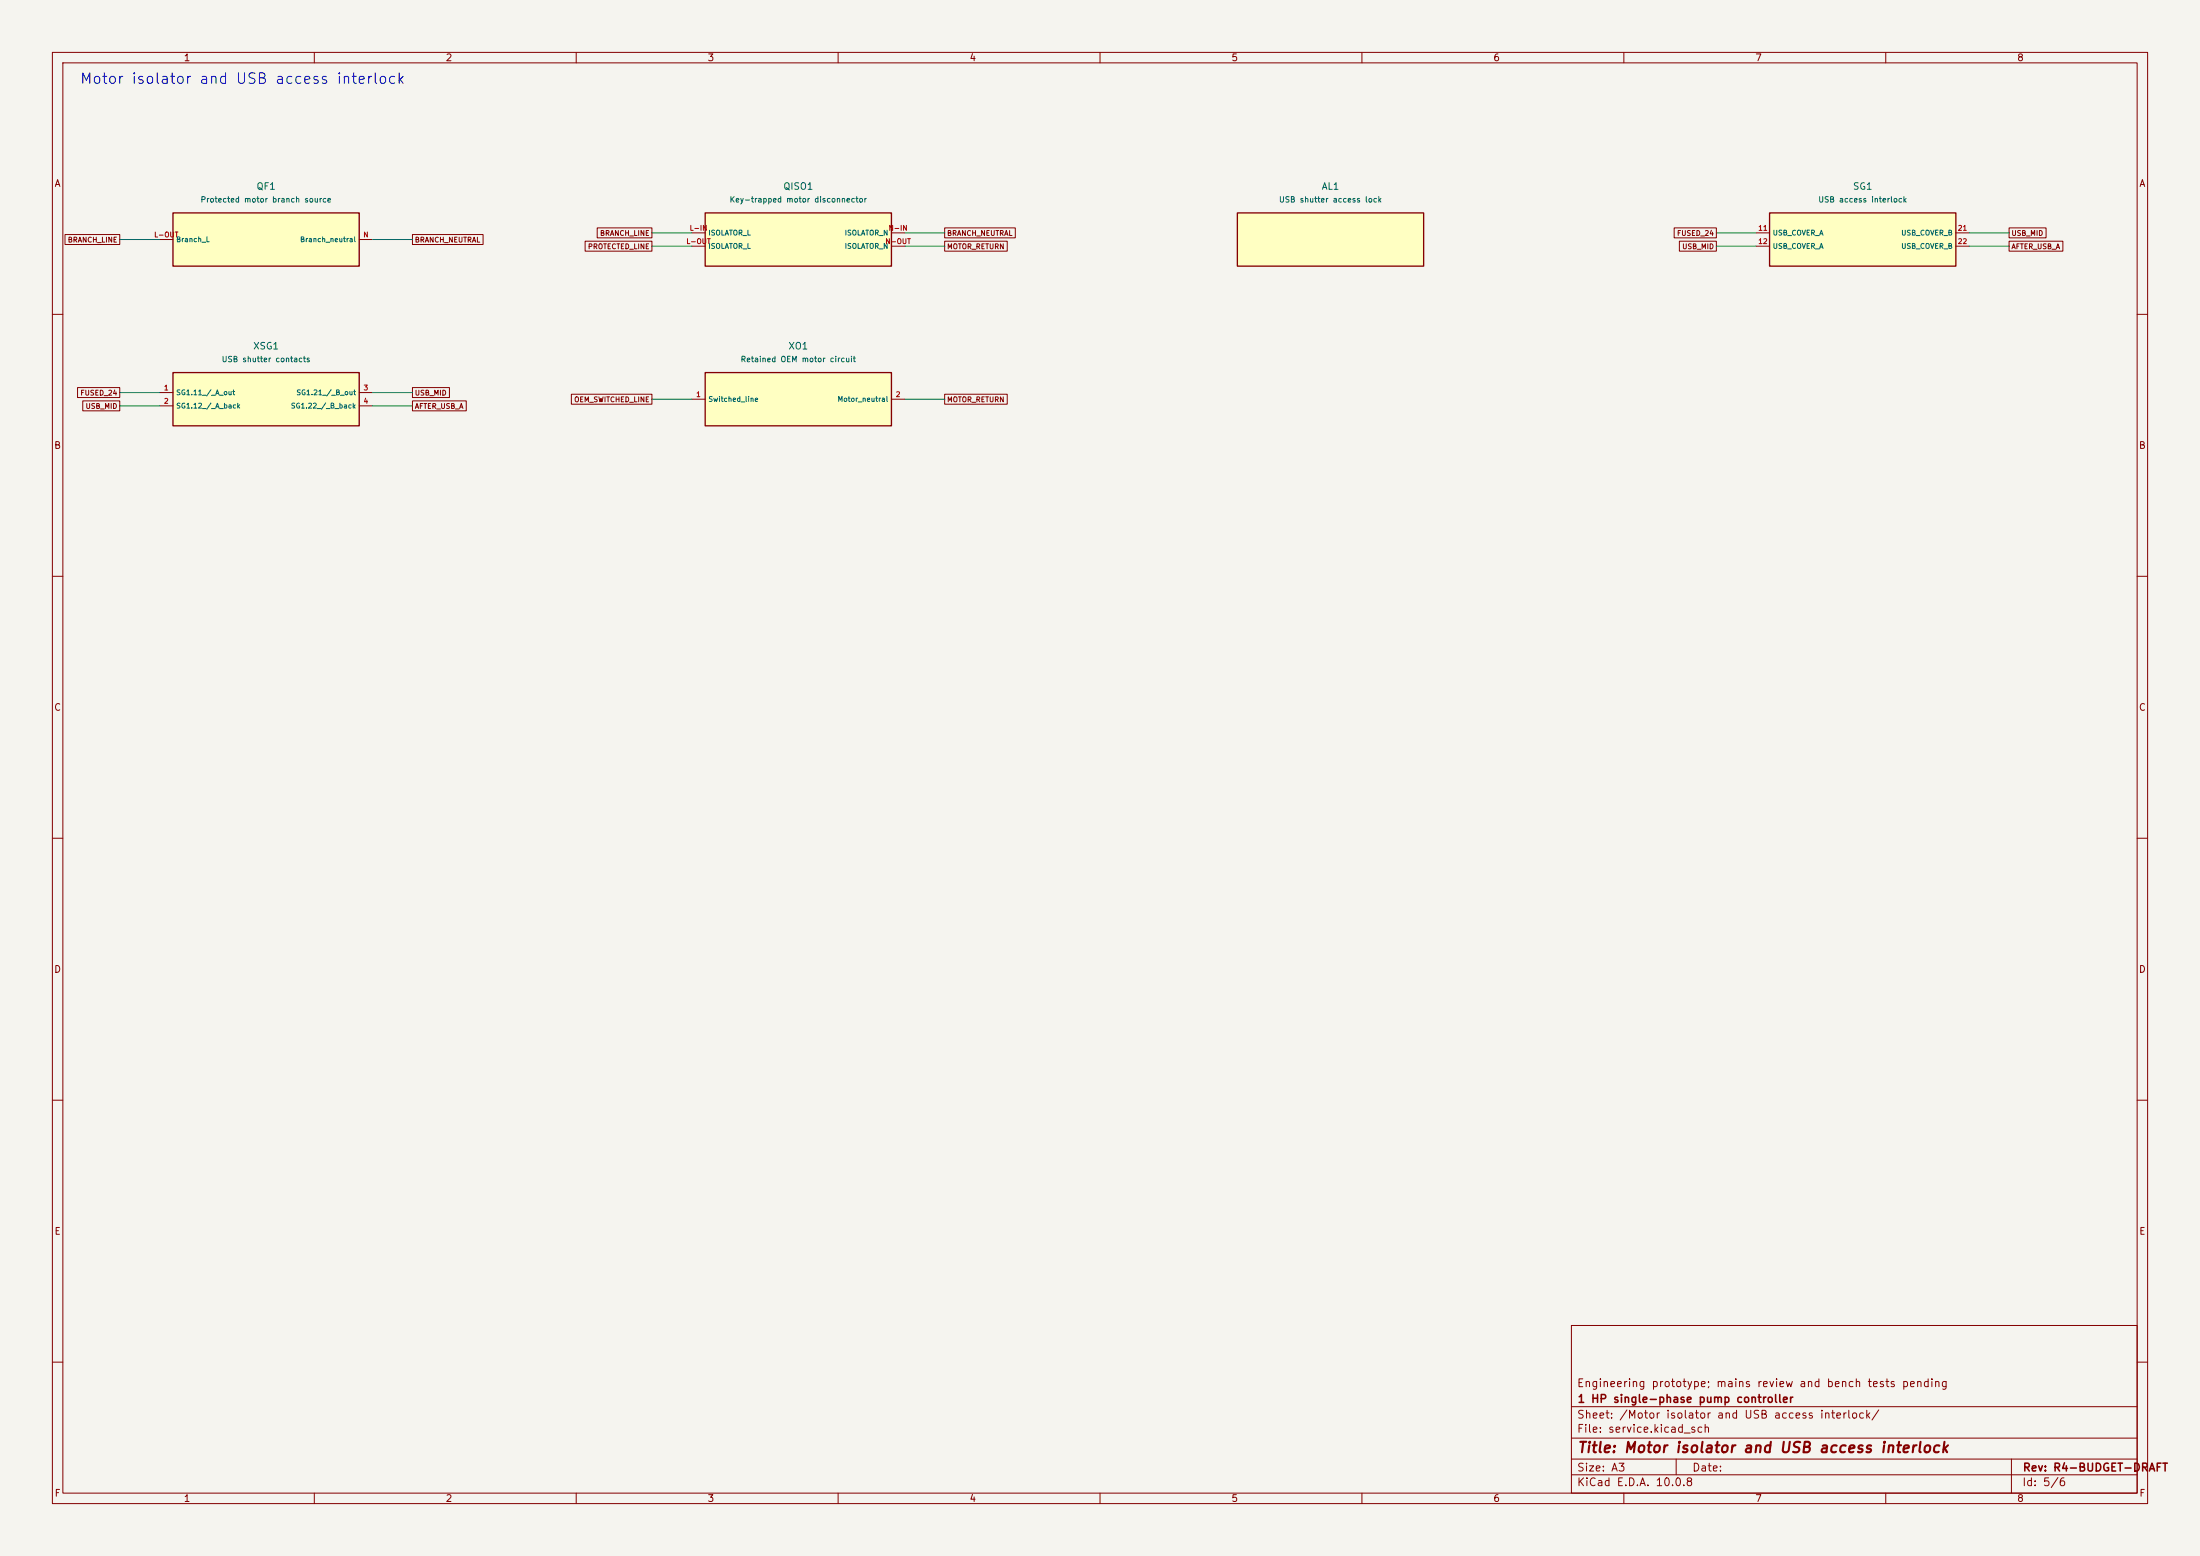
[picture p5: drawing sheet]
(kicad_sch (version 20250114) (generator "eeschema") (generator_version "9.0")
(paper "A3")
(title_block (title "Motor isolator and USB access interlock") (rev "R4-BUDGET-DRAFT") (company "1 HP single-phase pump controller") (comment 1 "Engineering prototype; mains review and bench tests pending"))
(lib_symbols
(symbol "Pump:QF1"
(pin_names (offset 0.508))
(exclude_from_sim no)
(in_bom yes)
(on_board yes)
(property "Reference" "QF1" (at 0 10.16 0) (effects (font (size 1 1))))
(property "Value" "Protected motor branch source" (at 0 7.62 0) (effects (font (size 1 1))))
(property "Footprint" "" (at 0 0 0) (effects (font (size 1 1)) (hide yes)))
(property "Datasheet" "" (at 0 0 0) (effects (font (size 1 1)) (hide yes)))
(property "Description" "Load-side connection schedule only. N is a supply neutral from the same protected branch. Verify protective device and short-circuit coordination on site." (at 0 0 0) (effects (font (size 1 1)) (hide yes)))
(symbol "QF1_0_1" (rectangle (start -17.78 5.08) (end 17.78 -5.08) (stroke (width 0.254) (type default)) (fill (type background))))
(symbol "QF1_1_1" (pin passive line (at -20.32 0 0) (length 2.54) (name "Branch L" (effects (font (size 0.95 0.95)))) (number "L-OUT" (effects (font (size 0.95 0.95))))) (pin passive line (at 20.32 0 180) (length 2.54) (name "Branch neutral" (effects (font (size 0.95 0.95)))) (number "N" (effects (font (size 0.95 0.95)))))))
(symbol "Pump:QISO1"
(pin_names (offset 0.508))
(exclude_from_sim no)
(in_bom yes)
(on_board yes)
(property "Reference" "QISO1" (at 0 10.16 0) (effects (font (size 1 1))))
(property "Value" "Key-trapped motor disconnector" (at 0 7.62 0) (effects (font (size 1 1))))
(property "Footprint" "" (at 0 0 0) (effects (font (size 1 1)) (hide yes)))
(property "Datasheet" "https://fortress-safety.com/wp-content/uploads/2022/03/EN-mGard-Overview-Brochure-October-2021-v1.6-Digital-Version.pdf" (at 0 0 0) (effects (font (size 1 1)) (hide yes)))
(property "Description" "Functional terminal IDs; match the approved disconnector drawing. Key captured ON, releasable only with both poles positively isolated OFF. Upstream of XM1. PE never switched." (at 0 0 0) (effects (font (size 1 1)) (hide yes)))
(symbol "QISO1_0_1" (rectangle (start -17.78 5.08) (end 17.78 -5.08) (stroke (width 0.254) (type default)) (fill (type background))))
(symbol "QISO1_1_1" (pin passive line (at -20.32 1.27 0) (length 2.54) (name "ISOLATOR_L" (effects (font (size 0.95 0.95)))) (number "L-IN" (effects (font (size 0.95 0.95))))) (pin passive line (at -20.32 -1.27 0) (length 2.54) (name "ISOLATOR_L" (effects (font (size 0.95 0.95)))) (number "L-OUT" (effects (font (size 0.95 0.95))))) (pin passive line (at 20.32 1.27 180) (length 2.54) (name "ISOLATOR_N" (effects (font (size 0.95 0.95)))) (number "N-IN" (effects (font (size 0.95 0.95))))) (pin passive line (at 20.32 -1.27 180) (length 2.54) (name "ISOLATOR_N" (effects (font (size 0.95 0.95)))) (number "N-OUT" (effects (font (size 0.95 0.95)))))))
(symbol "Pump:AL1"
(pin_names (offset 0.508))
(exclude_from_sim no)
(in_bom yes)
(on_board yes)
(property "Reference" "AL1" (at 0 10.16 0) (effects (font (size 1 1))))
(property "Value" "USB shutter access lock" (at 0 7.62 0) (effects (font (size 1 1))))
(property "Footprint" "" (at 0 0 0) (effects (font (size 1 1)) (hide yes)))
(property "Datasheet" "https://fortress-safety.com/wp-content/uploads/2022/03/EN-mGard-Overview-Brochure-October-2021-v1.6-Digital-Version.pdf" (at 0 0 0) (effects (font (size 1 1)) (hide yes)))
(property "Description" "Mechanical, no electrical terminals. Same unique key as QISO1. Captures the key until the shutter is closed, bolted and verified to exclude an inserted cable." (at 0 0 0) (effects (font (size 1 1)) (hide yes)))
(symbol "AL1_0_1" (rectangle (start -17.78 5.08) (end 17.78 -5.08) (stroke (width 0.254) (type default)) (fill (type background))))
(symbol "AL1_1_1" ))
(symbol "Pump:SG1"
(pin_names (offset 0.508))
(exclude_from_sim no)
(in_bom yes)
(on_board yes)
(property "Reference" "SG1" (at 0 10.16 0) (effects (font (size 1 1))))
(property "Value" "USB access interlock" (at 0 7.62 0) (effects (font (size 1 1))))
(property "Footprint" "" (at 0 0 0) (effects (font (size 1 1)) (hide yes)))
(property "Datasheet" "https://assets.omron.eu/downloads/latest/datasheet/en/d4ns_d4ns-sk_safety-door_switch_datasheet_en.pdf" (at 0 0 0) (effects (font (size 1 1)) (hide yes)))
(property "Description" "Both direct-opening NC contacts in series. USB shutter mechanically interlocked with QISO1." (at 0 0 0) (effects (font (size 1 1)) (hide yes)))
(symbol "SG1_0_1" (rectangle (start -17.78 5.08) (end 17.78 -5.08) (stroke (width 0.254) (type default)) (fill (type background))))
(symbol "SG1_1_1" (pin passive line (at -20.32 1.27 0) (length 2.54) (name "USB_COVER_A" (effects (font (size 0.95 0.95)))) (number "11" (effects (font (size 0.95 0.95))))) (pin passive line (at -20.32 -1.27 0) (length 2.54) (name "USB_COVER_A" (effects (font (size 0.95 0.95)))) (number "12" (effects (font (size 0.95 0.95))))) (pin passive line (at 20.32 1.27 180) (length 2.54) (name "USB_COVER_B" (effects (font (size 0.95 0.95)))) (number "21" (effects (font (size 0.95 0.95))))) (pin passive line (at 20.32 -1.27 180) (length 2.54) (name "USB_COVER_B" (effects (font (size 0.95 0.95)))) (number "22" (effects (font (size 0.95 0.95)))))))
(symbol "Pump:XSG1"
(pin_names (offset 0.508))
(exclude_from_sim no)
(in_bom yes)
(on_board yes)
(property "Reference" "XSG1" (at 0 10.16 0) (effects (font (size 1 1))))
(property "Value" "USB shutter contacts" (at 0 7.62 0) (effects (font (size 1 1))))
(property "Footprint" "" (at 0 0 0) (effects (font (size 1 1)) (hide yes)))
(property "Datasheet" "" (at 0 0 0) (effects (font (size 1 1)) (hide yes)))
(property "Description" "Four insulated cores; USB_MID joins the two field pairs at the cabinet end." (at 0 0 0) (effects (font (size 1 1)) (hide yes)))
(symbol "XSG1_0_1" (rectangle (start -17.78 5.08) (end 17.78 -5.08) (stroke (width 0.254) (type default)) (fill (type background))))
(symbol "XSG1_1_1" (pin passive line (at -20.32 1.27 0) (length 2.54) (name "SG1.11 / A out" (effects (font (size 0.95 0.95)))) (number "1" (effects (font (size 0.95 0.95))))) (pin passive line (at -20.32 -1.27 0) (length 2.54) (name "SG1.12 / A back" (effects (font (size 0.95 0.95)))) (number "2" (effects (font (size 0.95 0.95))))) (pin passive line (at 20.32 1.27 180) (length 2.54) (name "SG1.21 / B out" (effects (font (size 0.95 0.95)))) (number "3" (effects (font (size 0.95 0.95))))) (pin passive line (at 20.32 -1.27 180) (length 2.54) (name "SG1.22 / B back" (effects (font (size 0.95 0.95)))) (number "4" (effects (font (size 0.95 0.95)))))))
(symbol "Pump:XO1"
(pin_names (offset 0.508))
(exclude_from_sim no)
(in_bom yes)
(on_board yes)
(property "Reference" "XO1" (at 0 10.16 0) (effects (font (size 1 1))))
(property "Value" "Retained OEM motor circuit" (at 0 7.62 0) (effects (font (size 1 1))))
(property "Footprint" "" (at 0 0 0) (effects (font (size 1 1)) (hide yes)))
(property "Datasheet" "" (at 0 0 0) (effects (font (size 1 1)) (hide yes)))
(property "Description" "Functional load boundary. Retain OEM overload elements, capacitor sequencing and continuous PE per the identified starter." (at 0 0 0) (effects (font (size 1 1)) (hide yes)))
(symbol "XO1_0_1" (rectangle (start -17.78 5.08) (end 17.78 -5.08) (stroke (width 0.254) (type default)) (fill (type background))))
(symbol "XO1_1_1" (pin passive line (at -20.32 0 0) (length 2.54) (name "Switched line" (effects (font (size 0.95 0.95)))) (number "1" (effects (font (size 0.95 0.95))))) (pin passive line (at 20.32 0 180) (length 2.54) (name "Motor neutral" (effects (font (size 0.95 0.95)))) (number "2" (effects (font (size 0.95 0.95))))))))
(text "Motor isolator and USB access interlock" (at 15.24 15.24 0) (effects (font (size 2 2)) (justify left)))
(symbol (lib_id "Pump:QF1") (at 50.8 45.72 0) (unit 1)
(exclude_from_sim no) (in_bom yes) (on_board yes) (dnp no)
(property "Reference" "QF1" (at 50.8 35.56 0) (effects (font (size 1.27 1.27))))
(property "Value" "Protected motor branch source" (at 50.8 38.1 0) (effects (font (size 1.05 1.05))))
(property "Footprint" "" (at 50.8 45.72 0) (effects (font (size 1 1)) (hide yes)))
(property "Datasheet" "" (at 50.8 45.72 0) (effects (font (size 1 1)) (hide yes)))
(property "MPN" "Installed upstream motor branch protection" (at 50.8 45.72 0) (effects (font (size 1 1)) (hide yes)))
(property "Description" "Load-side connection schedule only. N is a supply neutral from the same protected branch. Verify protective device and short-circuit coordination on site." (at 50.8 45.72 0) (effects (font (size 1 1)) (hide yes)))
(pin "L-OUT")
(pin "N"))
(wire (pts (xy 30.48 45.72) (xy 22.86 45.72)) (stroke (width 0.1524) (type default)))
(global_label "BRANCH_LINE" (shape passive) (at 22.86 45.72 0) (effects (font (size 0.95 0.95)) (justify right)) (property "Intersheetrefs" "${INTERSHEET_REFS}" (at 22.86 45.72 0) (effects (font (size 1 1)) (hide yes))))
(wire (pts (xy 71.12 45.72) (xy 78.74 45.72)) (stroke (width 0.1524) (type default)))
(global_label "BRANCH_NEUTRAL" (shape passive) (at 78.74 45.72 180) (effects (font (size 0.95 0.95)) (justify left)) (property "Intersheetrefs" "${INTERSHEET_REFS}" (at 78.74 45.72 0) (effects (font (size 1 1)) (hide yes))))
(symbol (lib_id "Pump:QISO1") (at 152.4 45.72 0) (unit 1)
(exclude_from_sim no) (in_bom yes) (on_board yes) (dnp no)
(property "Reference" "QISO1" (at 152.4 35.56 0) (effects (font (size 1.27 1.27))))
(property "Value" "Key-trapped motor disconnector" (at 152.4 38.1 0) (effects (font (size 1.05 1.05))))
(property "Footprint" "" (at 152.4 45.72 0) (effects (font (size 1 1)) (hide yes)))
(property "Datasheet" "https://fortress-safety.com/wp-content/uploads/2022/03/EN-mGard-Overview-Brochure-October-2021-v1.6-Digital-Version.pdf" (at 152.4 45.72 0) (effects (font (size 1 1)) (hide yes)))
(property "MPN" "Motor-rated 2-pole disconnector + Fortress mGard bolt interlock" (at 152.4 45.72 0) (effects (font (size 1 1)) (hide yes)))
(property "Description" "Functional terminal IDs; match the approved disconnector drawing. Key captured ON, releasable only with both poles positively isolated OFF. Upstream of XM1. PE never switched." (at 152.4 45.72 0) (effects (font (size 1 1)) (hide yes)))
(pin "L-IN")
(pin "L-OUT")
(pin "N-IN")
(pin "N-OUT"))
(wire (pts (xy 132.08 44.45) (xy 124.46 44.45)) (stroke (width 0.1524) (type default)))
(global_label "BRANCH_LINE" (shape passive) (at 124.46 44.45 0) (effects (font (size 0.95 0.95)) (justify right)) (property "Intersheetrefs" "${INTERSHEET_REFS}" (at 124.46 44.45 0) (effects (font (size 1 1)) (hide yes))))
(wire (pts (xy 132.08 46.99) (xy 124.46 46.99)) (stroke (width 0.1524) (type default)))
(global_label "PROTECTED_LINE" (shape passive) (at 124.46 46.99 0) (effects (font (size 0.95 0.95)) (justify right)) (property "Intersheetrefs" "${INTERSHEET_REFS}" (at 124.46 46.99 0) (effects (font (size 1 1)) (hide yes))))
(wire (pts (xy 172.72 44.45) (xy 180.34 44.45)) (stroke (width 0.1524) (type default)))
(global_label "BRANCH_NEUTRAL" (shape passive) (at 180.34 44.45 180) (effects (font (size 0.95 0.95)) (justify left)) (property "Intersheetrefs" "${INTERSHEET_REFS}" (at 180.34 44.45 0) (effects (font (size 1 1)) (hide yes))))
(wire (pts (xy 172.72 46.99) (xy 180.34 46.99)) (stroke (width 0.1524) (type default)))
(global_label "MOTOR_RETURN" (shape passive) (at 180.34 46.99 180) (effects (font (size 0.95 0.95)) (justify left)) (property "Intersheetrefs" "${INTERSHEET_REFS}" (at 180.34 46.99 0) (effects (font (size 1 1)) (hide yes))))
(symbol (lib_id "Pump:AL1") (at 254 45.72 0) (unit 1)
(exclude_from_sim no) (in_bom yes) (on_board yes) (dnp no)
(property "Reference" "AL1" (at 254 35.56 0) (effects (font (size 1.27 1.27))))
(property "Value" "USB shutter access lock" (at 254 38.1 0) (effects (font (size 1.05 1.05))))
(property "Footprint" "" (at 254 45.72 0) (effects (font (size 1 1)) (hide yes)))
(property "Datasheet" "https://fortress-safety.com/wp-content/uploads/2022/03/EN-mGard-Overview-Brochure-October-2021-v1.6-Digital-Version.pdf" (at 254 45.72 0) (effects (font (size 1 1)) (hide yes)))
(property "MPN" "Factory-matched Fortress mGard single-door interlock" (at 254 45.72 0) (effects (font (size 1 1)) (hide yes)))
(property "Description" "Mechanical, no electrical terminals. Same unique key as QISO1. Captures the key until the shutter is closed, bolted and verified to exclude an inserted cable." (at 254 45.72 0) (effects (font (size 1 1)) (hide yes))))
(symbol (lib_id "Pump:SG1") (at 355.6 45.72 0) (unit 1)
(exclude_from_sim no) (in_bom yes) (on_board yes) (dnp no)
(property "Reference" "SG1" (at 355.6 35.56 0) (effects (font (size 1.27 1.27))))
(property "Value" "USB access interlock" (at 355.6 38.1 0) (effects (font (size 1.05 1.05))))
(property "Footprint" "" (at 355.6 45.72 0) (effects (font (size 1 1)) (hide yes)))
(property "Datasheet" "https://assets.omron.eu/downloads/latest/datasheet/en/d4ns_d4ns-sk_safety-door_switch_datasheet_en.pdf" (at 355.6 45.72 0) (effects (font (size 1 1)) (hide yes)))
(property "MPN" "D4NS-4BF with captive D4DS-K1" (at 355.6 45.72 0) (effects (font (size 1 1)) (hide yes)))
(property "Description" "Both direct-opening NC contacts in series. USB shutter mechanically interlocked with QISO1." (at 355.6 45.72 0) (effects (font (size 1 1)) (hide yes)))
(pin "11")
(pin "12")
(pin "21")
(pin "22"))
(wire (pts (xy 335.28 44.45) (xy 327.66 44.45)) (stroke (width 0.1524) (type default)))
(global_label "FUSED_24" (shape passive) (at 327.66 44.45 0) (effects (font (size 0.95 0.95)) (justify right)) (property "Intersheetrefs" "${INTERSHEET_REFS}" (at 327.66 44.45 0) (effects (font (size 1 1)) (hide yes))))
(wire (pts (xy 335.28 46.99) (xy 327.66 46.99)) (stroke (width 0.1524) (type default)))
(global_label "USB_MID" (shape passive) (at 327.66 46.99 0) (effects (font (size 0.95 0.95)) (justify right)) (property "Intersheetrefs" "${INTERSHEET_REFS}" (at 327.66 46.99 0) (effects (font (size 1 1)) (hide yes))))
(wire (pts (xy 375.92 44.45) (xy 383.54 44.45)) (stroke (width 0.1524) (type default)))
(global_label "USB_MID" (shape passive) (at 383.54 44.45 180) (effects (font (size 0.95 0.95)) (justify left)) (property "Intersheetrefs" "${INTERSHEET_REFS}" (at 383.54 44.45 0) (effects (font (size 1 1)) (hide yes))))
(wire (pts (xy 375.92 46.99) (xy 383.54 46.99)) (stroke (width 0.1524) (type default)))
(global_label "AFTER_USB_A" (shape passive) (at 383.54 46.99 180) (effects (font (size 0.95 0.95)) (justify left)) (property "Intersheetrefs" "${INTERSHEET_REFS}" (at 383.54 46.99 0) (effects (font (size 1 1)) (hide yes))))
(symbol (lib_id "Pump:XSG1") (at 50.8 76.2 0) (unit 1)
(exclude_from_sim no) (in_bom yes) (on_board yes) (dnp no)
(property "Reference" "XSG1" (at 50.8 66.04 0) (effects (font (size 1.27 1.27))))
(property "Value" "USB shutter contacts" (at 50.8 68.58 0) (effects (font (size 1.05 1.05))))
(property "Footprint" "" (at 50.8 76.2 0) (effects (font (size 1 1)) (hide yes)))
(property "Datasheet" "" (at 50.8 76.2 0) (effects (font (size 1 1)) (hide yes)))
(property "MPN" "Dedicated four-terminal field loom" (at 50.8 76.2 0) (effects (font (size 1 1)) (hide yes)))
(property "Description" "Four insulated cores; USB_MID joins the two field pairs at the cabinet end." (at 50.8 76.2 0) (effects (font (size 1 1)) (hide yes)))
(pin "1")
(pin "2")
(pin "3")
(pin "4"))
(wire (pts (xy 30.48 74.93) (xy 22.86 74.93)) (stroke (width 0.1524) (type default)))
(global_label "FUSED_24" (shape passive) (at 22.86 74.93 0) (effects (font (size 0.95 0.95)) (justify right)) (property "Intersheetrefs" "${INTERSHEET_REFS}" (at 22.86 74.93 0) (effects (font (size 1 1)) (hide yes))))
(wire (pts (xy 30.48 77.47) (xy 22.86 77.47)) (stroke (width 0.1524) (type default)))
(global_label "USB_MID" (shape passive) (at 22.86 77.47 0) (effects (font (size 0.95 0.95)) (justify right)) (property "Intersheetrefs" "${INTERSHEET_REFS}" (at 22.86 77.47 0) (effects (font (size 1 1)) (hide yes))))
(wire (pts (xy 71.12 74.93) (xy 78.74 74.93)) (stroke (width 0.1524) (type default)))
(global_label "USB_MID" (shape passive) (at 78.74 74.93 180) (effects (font (size 0.95 0.95)) (justify left)) (property "Intersheetrefs" "${INTERSHEET_REFS}" (at 78.74 74.93 0) (effects (font (size 1 1)) (hide yes))))
(wire (pts (xy 71.12 77.47) (xy 78.74 77.47)) (stroke (width 0.1524) (type default)))
(global_label "AFTER_USB_A" (shape passive) (at 78.74 77.47 180) (effects (font (size 0.95 0.95)) (justify left)) (property "Intersheetrefs" "${INTERSHEET_REFS}" (at 78.74 77.47 0) (effects (font (size 1 1)) (hide yes))))
(symbol (lib_id "Pump:XO1") (at 152.4 76.2 0) (unit 1)
(exclude_from_sim no) (in_bom yes) (on_board yes) (dnp no)
(property "Reference" "XO1" (at 152.4 66.04 0) (effects (font (size 1.27 1.27))))
(property "Value" "Retained OEM motor circuit" (at 152.4 68.58 0) (effects (font (size 1.05 1.05))))
(property "Footprint" "" (at 152.4 76.2 0) (effects (font (size 1 1)) (hide yes)))
(property "Datasheet" "" (at 152.4 76.2 0) (effects (font (size 1 1)) (hide yes)))
(property "MPN" "Existing capacitor starter, motor and overload power elements" (at 152.4 76.2 0) (effects (font (size 1 1)) (hide yes)))
(property "Description" "Functional load boundary. Retain OEM overload elements, capacitor sequencing and continuous PE per the identified starter." (at 152.4 76.2 0) (effects (font (size 1 1)) (hide yes)))
(pin "1")
(pin "2"))
(wire (pts (xy 132.08 76.2) (xy 124.46 76.2)) (stroke (width 0.1524) (type default)))
(global_label "OEM_SWITCHED_LINE" (shape passive) (at 124.46 76.2 0) (effects (font (size 0.95 0.95)) (justify right)) (property "Intersheetrefs" "${INTERSHEET_REFS}" (at 124.46 76.2 0) (effects (font (size 1 1)) (hide yes))))
(wire (pts (xy 172.72 76.2) (xy 180.34 76.2)) (stroke (width 0.1524) (type default)))
(global_label "MOTOR_RETURN" (shape passive) (at 180.34 76.2 180) (effects (font (size 0.95 0.95)) (justify left)) (property "Intersheetrefs" "${INTERSHEET_REFS}" (at 180.34 76.2 0) (effects (font (size 1 1)) (hide yes)))))
